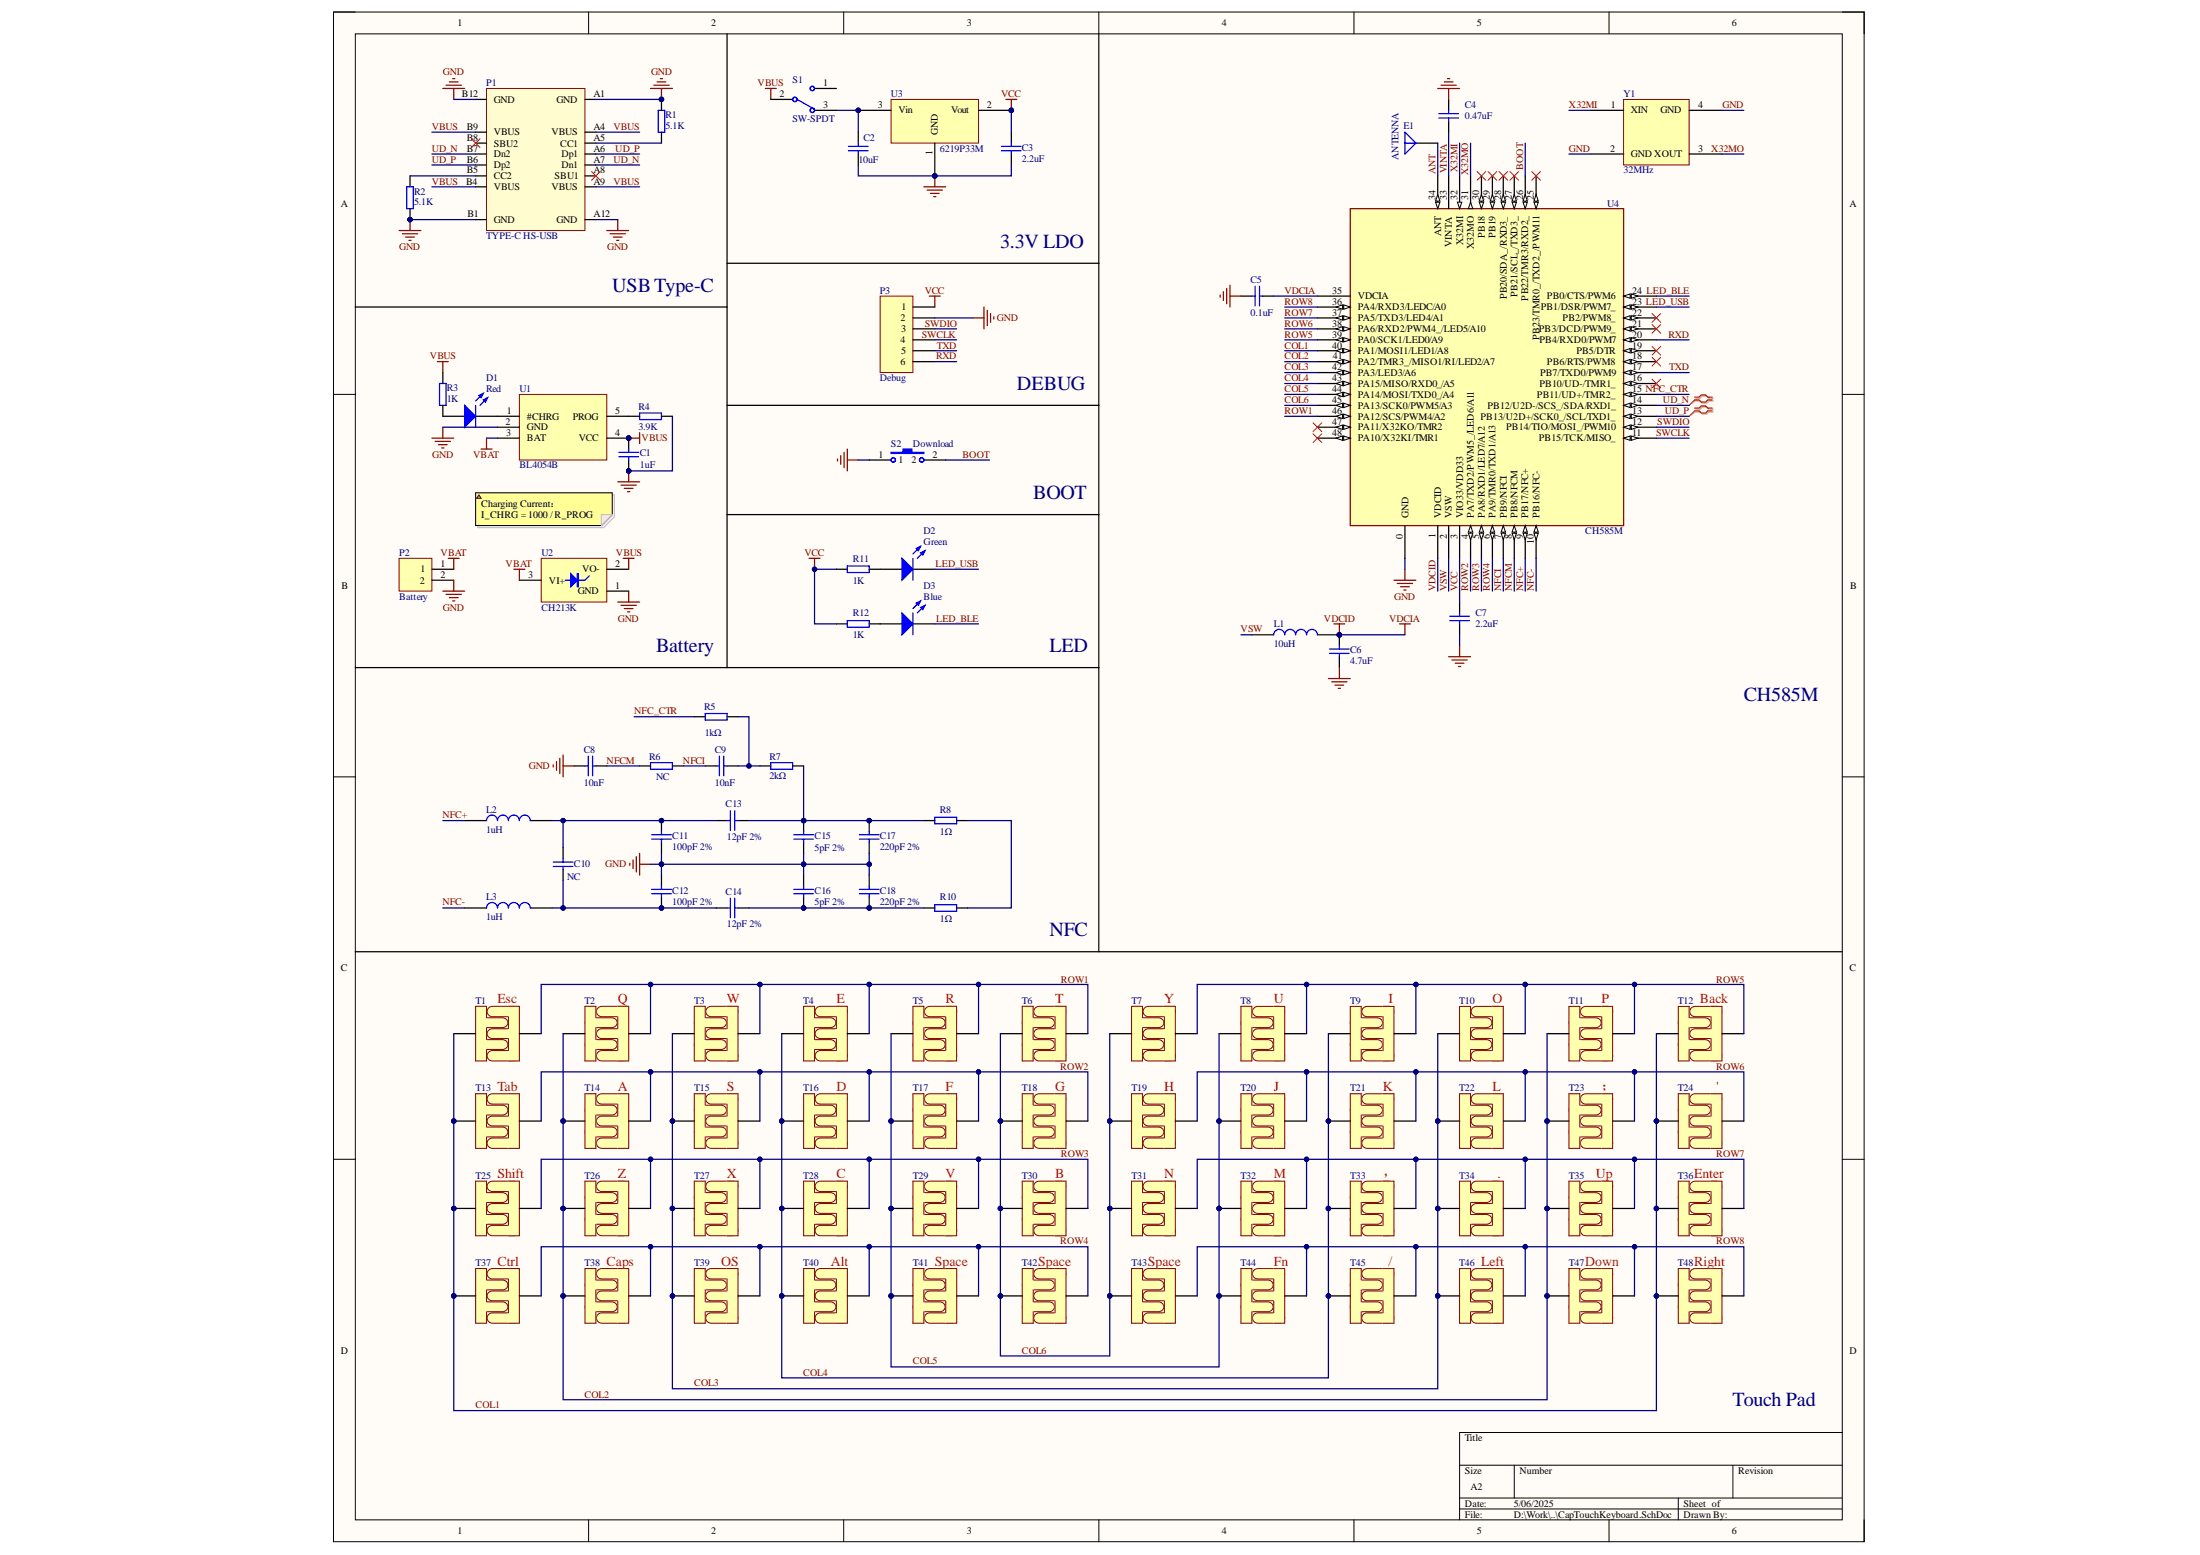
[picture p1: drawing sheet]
# Altium schematic sheet CapTouchKeyboard_v2.0.SchDoc
size 355 x 355 mm

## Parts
C1  1uF  [0402_C]
C2  10uF  [0603_C]
C3  2.2uF  [0402_C]
C4  0.47uF  [0402_C]
C5  0.1uF  [0402_C]
C6  4.7uF  [0402_C]
C7  2.2uF  [0402_C]
C8  10nF  [0402_C]
C9  10nF  [0402_C]
C10  NC  [0402_C]
C11  100pF 2%  [0402_C]
C12  100pF 2%  [0402_C]
C13  12pF 2%  [0402_C]
C14  12pF 2%  [0402_C]
C15  5pF 2%  [0402_C]
C16  5pF 2%  [0402_C]
C17  220pF 2%  [0402_C]
C18  220pF 2%  [0402_C]
D1  Red  [0603+]
D2  Green  [0603+]
D3  Blue  [0603+]
E1  ANTENNA  [ANT-F-1-2.4G-0.8mmFR4-WCH]
L1  10uH  [SMD_2x2mm]
L2  1uH  [0603]
L3  1uH  [0603]
P1  TYPE-C HS-USB  [USB_TYPE_C_DS_2]
P2  Battery  [XH-2P-P1.25mm-WT]
P3  Debug  [HDR1X6H]
R1  5.1K  [0402]
R2  5.1K  [0402]
R3  1K  [0402]
R4  3.9K  [0402]
R5  1kΩ  [0402]
R6  NC  [0402]
R7  2kΩ  [0402]
R8  1Ω  [0402]
R10  1Ω  [0402]
R11  1K  [0402]
R12  1K  [0402]
S1  SW-SPDT  [SW1 - SMD (2)]
S2  Download  [SMD_4.1x2.3x3.5mm-KEY (2)]
T1  TouchPad  [TOUCH_PAD]  (value not drawn)
T2  TouchPad  [TOUCH_PAD]  (value not drawn)
T3  TouchPad  [TOUCH_PAD]  (value not drawn)
T4  TouchPad  [TOUCH_PAD]  (value not drawn)
T5  TouchPad  [TOUCH_PAD]  (value not drawn)
T6  TouchPad  [TOUCH_PAD]  (value not drawn)
T7  TouchPad  [TOUCH_PAD]  (value not drawn)
T8  TouchPad  [TOUCH_PAD]  (value not drawn)
T9  TouchPad  [TOUCH_PAD]  (value not drawn)
T10  TouchPad  [TOUCH_PAD]  (value not drawn)
T11  TouchPad  [TOUCH_PAD]  (value not drawn)
T12  TouchPad  [TOUCH_PAD]  (value not drawn)
T13  TouchPad  [TOUCH_PAD]  (value not drawn)
T14  TouchPad  [TOUCH_PAD]  (value not drawn)
T15  TouchPad  [TOUCH_PAD]  (value not drawn)
T16  TouchPad  [TOUCH_PAD]  (value not drawn)
T17  TouchPad  [TOUCH_PAD]  (value not drawn)
T18  TouchPad  [TOUCH_PAD]  (value not drawn)
T19  TouchPad  [TOUCH_PAD]  (value not drawn)
T20  TouchPad  [TOUCH_PAD]  (value not drawn)
T21  TouchPad  [TOUCH_PAD]  (value not drawn)
T22  TouchPad  [TOUCH_PAD]  (value not drawn)
T23  TouchPad  [TOUCH_PAD]  (value not drawn)
T24  TouchPad  [TOUCH_PAD]  (value not drawn)
T25  TouchPad  [TOUCH_PAD]  (value not drawn)
T26  TouchPad  [TOUCH_PAD]  (value not drawn)
T27  TouchPad  [TOUCH_PAD]  (value not drawn)
T28  TouchPad  [TOUCH_PAD]  (value not drawn)
T29  TouchPad  [TOUCH_PAD]  (value not drawn)
T30  TouchPad  [TOUCH_PAD]  (value not drawn)
T31  TouchPad  [TOUCH_PAD]  (value not drawn)
T32  TouchPad  [TOUCH_PAD]  (value not drawn)
T33  TouchPad  [TOUCH_PAD]  (value not drawn)
T34  TouchPad  [TOUCH_PAD]  (value not drawn)
T35  TouchPad  [TOUCH_PAD]  (value not drawn)
T36  TouchPad  [TOUCH_PAD]  (value not drawn)
T37  TouchPad  [TOUCH_PAD]  (value not drawn)
T38  TouchPad  [TOUCH_PAD]  (value not drawn)
T39  TouchPad  [TOUCH_PAD]  (value not drawn)
T40  TouchPad  [TOUCH_PAD]  (value not drawn)
T41  TouchPad  [TOUCH_PAD]  (value not drawn)
T42  TouchPad  [TOUCH_PAD]  (value not drawn)
T43  TouchPad  [TOUCH_PAD]  (value not drawn)
T44  TouchPad  [TOUCH_PAD]  (value not drawn)
T45  TouchPad  [TOUCH_PAD]  (value not drawn)
T46  TouchPad  [TOUCH_PAD]  (value not drawn)
T47  TouchPad  [TOUCH_PAD]  (value not drawn)
T48  TouchPad  [TOUCH_PAD]  (value not drawn)
U1  BL4054B  [SOT-23-5]
U2  CH213K  [SOT-23-3]
U3  6219P33M  [SOT-23]
U4  CH585M  [QFN48_5X5]
Y1  32MHz  [2016]

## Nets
GND: C1.2 C2.2 C3.2 C4.2 C5.2 C6.1 C7.1 C8.2 C11.1 C12.2 C15.1 C16.2 C17.1 C18.2 P1.A1(GND) P1.A12(GND) P1.B1(GND) P1.B12(GND) P2.2 P3.2 R1.2 R2.1 R4.1 S2.1 U1.2(GND) U2.1(GND) U3.1(GND) U4.0(GND) Y1.2(GND) Y1.4(GND)
VBAT: P2.1 U1.3(BAT) U2.3(VI+)
VBUS: C1.1 P1.A4(VBUS) P1.A9(VBUS) P1.B4(VBUS) P1.B9(VBUS) R3.2 S1.2 U1.4(VCC) U2.2(VO-)
VCC: C3.1 C7.2 P3.1 R11.1 R12.1 U3.2(Vout) U4.3(VIO33/VDD33)
VDCIA: C5.1 C6.2 L1.2 U4.1(VDCID) U4.35(VDCIA)  [also labelled VDCID]
ANT: E1.1(A) U4.34(ANT)
BOOT: S2.2 U4.26(PB22/TMR3/RXD2_)
COL1: T1.1 T12.1 T13.1 T24.1 T25.1 T36.1 T37.1 T48.1 U4.40(PA1/MOSI1/LED1/A8)
COL2: T2.1 T11.1 T14.1 T23.1 T26.1 T35.1 T38.1 T47.1 U4.41(PA2/TMR3_/MISO1/RI/LED2/A7)
COL3: T3.1 T10.1 T15.1 T22.1 T27.1 T34.1 T39.1 T46.1 U4.42(PA3/LED3/A6)
COL4: T4.1 T9.1 T16.1 T21.1 T28.1 T33.1 T40.1 T45.1 U4.43(PA15/MISO/RXD0_/A5)
COL5: T5.1 T8.1 T17.1 T20.1 T29.1 T32.1 T41.1 T44.1 U4.44(PA14/MOSI/TXD0_/A4)
COL6: T6.1 T7.1 T18.1 T19.1 T30.1 T31.1 T42.1 T43.1 U4.45(PA13/SCK0/PWM5/A3)
LED_BLE: D3.2(K) U4.24(PB0/CTS/PWM6)
LED_USB: D2.2(K) U4.23(PB1/DSR/PWM7_)
NFC+: L2.1 U4.9(PB17/NFC+)
NFC-: L3.1 U4.10(PB16/NFC-)
NFC_CTR: R5.2 U4.15(PB11/UD+/TMR2_)
NFCI: C9.1 R6.1 U4.7(PB9/NFCI)
NFCM: C8.1 R6.2 U4.8(PB8/NFCM)
ROW1: T1.2 T2.2 T3.2 T4.2 T5.2 T6.2 U4.46(PA12/SCS/PWM4/A2)
ROW2: T13.2 T14.2 T15.2 T16.2 T17.2 T18.2 U4.4(PA7/TXD2/PWM5_/LED6/A11)
ROW3: T25.2 T26.2 T27.2 T28.2 T29.2 T30.2 U4.5(PA8/RXD1/LED7/A12)
ROW4: T37.2 T38.2 T39.2 T40.2 T41.2 T42.2 U4.6(PA9/TMR0/TXD1/A13)
ROW5: T7.2 T8.2 T9.2 T10.2 T11.2 T12.2 U4.39(PA0/SCK1/LED0/A9)
ROW6: T19.2 T20.2 T21.2 T22.2 T23.2 T24.2 U4.38(PA6/RXD2/PWM4_/LED5/A10)
ROW7: T31.2 T32.2 T33.2 T34.2 T35.2 T36.2 U4.37(PA5/TXD3/LED4/A1)
ROW8: T43.2 T44.2 T45.2 T46.2 T47.2 T48.2 U4.36(PA4/RXD3/LEDC/A0)
RXD: P3.6 U4.20(PB4/RXD0/PWM7)
SWCLK: P3.4 U4.11(PB15/TCK/MISO_)
SWDIO: P3.3 U4.12(PB14/TIO/MOSI_/PWM10)
TXD: P3.5 U4.17(PB7/TXD0/PWM9)
UD_N: P1.A7(Dn1) P1.B7(Dn2) U4.14(PB12/U2D-/SCS_/SDA/RXD1_)
UD_P: P1.A6(Dp1) P1.B6(Dp2) U4.13(PB13/U2D+/SCK0_/SCL/TXD1_)
VINTA: C4.1 U4.33(VINTA)
VSW: L1.1 U4.2(VSW)
X32MI: U4.32(X32MI) Y1.1(XIN)
X32MO: U4.31(X32MO) Y1.3(XOUT)
NetC2_1: C2.1 S1.3 U3.3(Vin)
NetC9_2: C9.2 R5.1 R7.2
NetC10_1: C10.1 C12.1 C14.1 L3.2
NetC10_2: C10.2 C11.2 C13.1 L2.2
NetC13_2: C13.2 C15.2 C17.2 R7.1 R8.1
NetC14_2: C14.2 C16.1 C18.1 R10.1
NetD1_1: D1.1(A) R3.1
NetD1_2: D1.2(K) U1.1(#CHRG)
NetD2_1: D2.1(A) R11.2
NetD3_1: D3.1(A) R12.2
NetP1_A5: P1.A5(CC1) R1.1
NetP1_B5: P1.B5(CC2) R2.2
NetR4_2: R4.2 U1.5(PROG)
NetR8_2: R8.2 R10.2

Not connected (* = marked no-connect by the designer): P1 A8(SBU1)* B8(SBU2)*; S1 1; U4 16(PB10/UD-/TMR1_)* 18(PB6/RTS/PWM8)* 19(PB5/DTR)* 21(PB3/DCD/PWM9_)* 22(PB2/PWM8_)* 25(PB23/TMR0_/TXD2_/PWM11)* 27(PB21/SCL_/TXD3_)* 28(PB20/SDA_/RXD3_)* 29(PB19)* 30(PB18)* 47(PA11/X32KO/TMR2)* 48(PA10/X32KI/TMR1)*

## Layout directives
differential pair: UD_N, UD_P

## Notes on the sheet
- 3.3V LDO
- USB Type-C
- DEBUG
- Charging Current：
  I_CHRG = 1000 / R_PROG
- BOOT
- Battery
- LED
- CH585M
- NFC
- (near T1) Esc
- (near T2) Q
- (near T3) W
- (near T4) E
- (near T5) R
- (near T6) T
- (near T7) Y
- (near T8) U
- (near T9) I
- (near T10) O
- (near T11) P
- (near T12) Back
- (near T13) Tab
- (near T14) A
- (near T15) S
- (near T16) D
- (near T17) F
- (near T18) G
- (near T19) H
- (near T20) J
- (near T21) K
- (near T22) L
- (near T23) ；
- (near T24) '
- (near T25) Shift
- (near T26) Z
- (near T27) X
- (near T28) C
- (near T29) V
- (near T30) B
- (near T31) N
- (near T32) M
- (near T33) ，
- (near T34) .
- (near T35) Up
- (near T36) Enter
- (near T37) Ctrl
- (near T38) Caps
- (near T39) OS
- (near T40) Alt
- (near T41) Space
- (near T42) Space
- (near T43) Space
- (near T44) Fn
- (near T45) /
- (near T46) Left
- (near T47) Down
- (near T48) Right
- Touch Pad
